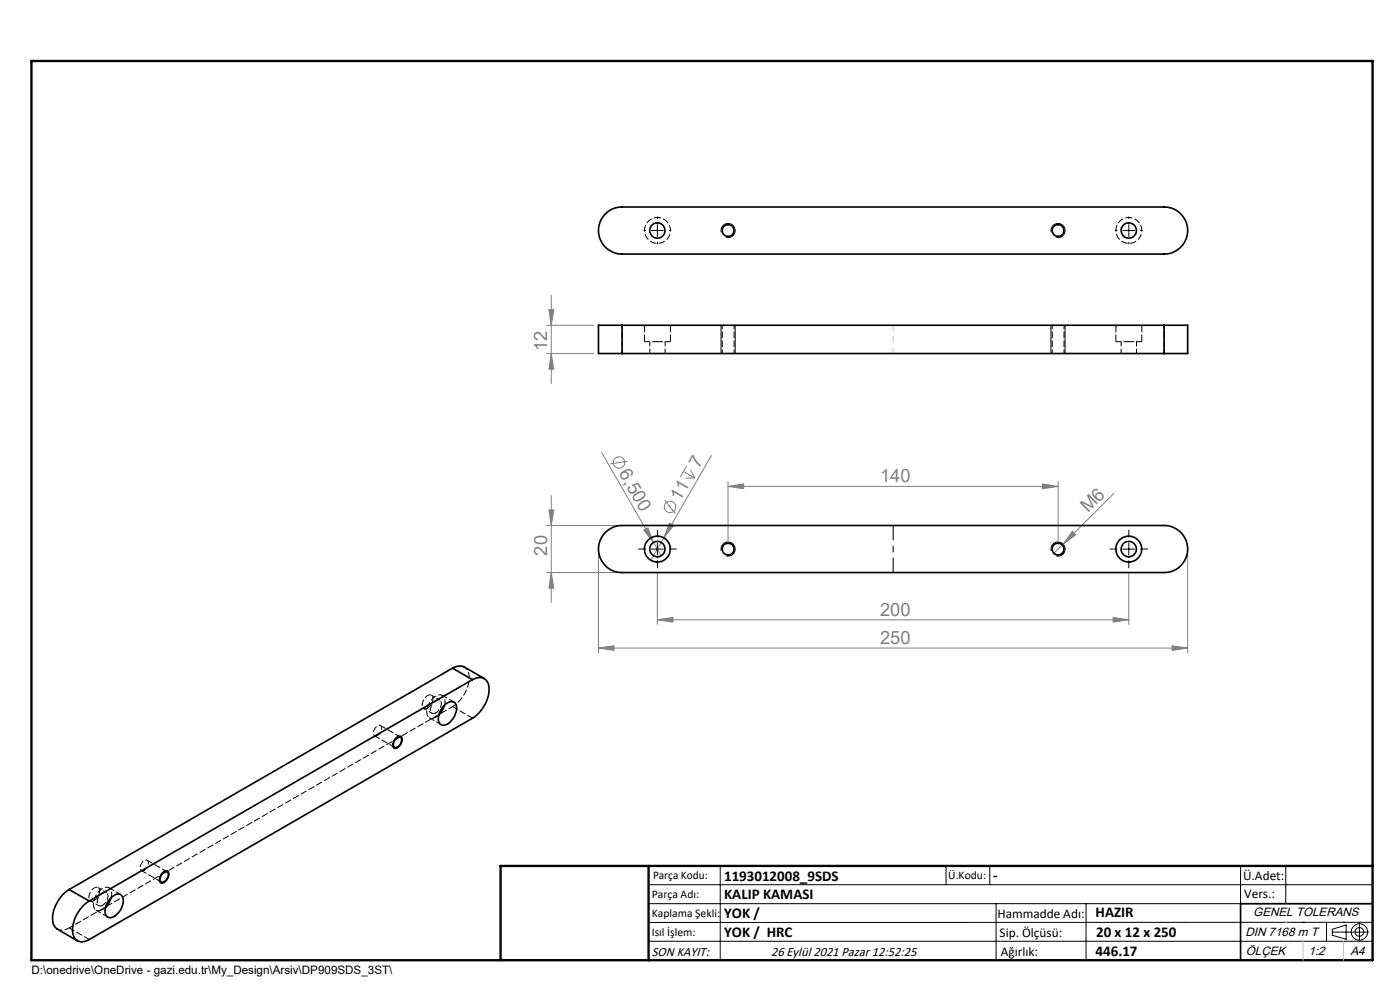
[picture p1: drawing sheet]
<svg xmlns="http://www.w3.org/2000/svg" width="297mm" height="210mm" viewBox="0 0 297 210" stroke-linecap="round" stroke-linejoin="round" font-family="sans-serif">
<g fill="none" stroke="#808080" stroke-width=".21">
<path d="M116 69h9.9M116 75h9.9M116.5 65.7h1l-.6 3.3zM116.9 62.6v18.7M116.9 75l.6 3.3h-1zM127.6 96l12.7 21.9M133.2 97.9l-3.7 .5M145.7 98.8l-1.4 2.4M146.5 99.7l.9 1.7M150.9 96.7l-12.8 22.1M116 111.5h15M116.5 108.2h1l-.6 3.3z"/>
<path d="M116.9 105.1v22.7M127 117.5v21M136.6 112.5l.8-.5 1.2 3.1zM141 106.1l2.3 2.9M142 111l.9 .5-2.1 2.6zM145 100l2.4 1.4M147.4 101.4l-2 .1M154.4 103.2l3.4-.6v1.1zM154.4 102.2v13.3M154.4 103.2h70.1M221.2 102.6l3.3 .6-3.3 .5zM224.5 102.2v13.3"/>
<path d="M227.5 112.7l.7 .7-2.7 2zM236.3 104.7l-12.9 12.8M252 117.5v21M116 121.5h15M116.9 121.5l.6 3.3h-1zM127 137.5l3.2-.5v1zM127 137.5h125M139.5 131.5l3.3-.5v1zM139.5 121.5v11M139.5 131.5h100M236.1 131l3.4 .5-3.4 .5zM239.5 121.5v11"/>
<path d="M248.7 137l3.3 .5-3.3 .5z"/>
<circle cx="131.4" cy="98.1" r="1.21"/>
<circle cx="142.2" cy="107.5" r="1.22"/>
</g>
<g fill="none" stroke="#000" stroke-width=".21">
<path d="M138.2 48.9h2.5M139.5 47.7v2.5M153 49.3a1.5 1.5 0 0 1 1.3-1.9 1.5 1.5 0 0 1 1.6 1.6 1.5 1.5 0 0 1-1.8 1.3M223 49.3a1.49 1.49 0 0 1 1.3-1.9 1.49 1.49 0 0 1 1.6 1.6 1.49 1.49 0 0 1-1.8 1.3M238.2 48.9h2.5M239.5 47.7v2.5M153 69v6M156 69v6M223 69v6M226 69v6M138.2 116.5h2.5M139.5 115.2v2.5"/>
<path d="M153 116.9a1.51 1.51 0 0 1 1.3-1.9 1.51 1.51 0 0 1 1.7 1.6 1.51 1.51 0 0 1-1.9 1.3M223 116.9a1.5 1.5 0 0 1 1.3-1.9 1.5 1.5 0 0 1 1.7 1.6 1.5 1.5 0 0 1-1.9 1.3M238.2 116.5h2.5M239.5 115.2v2.5M83.9 156.6a.8 .8 0 0 1 .7-.5 .8 .8 0 0 1 .8 .5 1.79 1.79 0 0 1-1.9 2.1 1.66 1.66 0 0 1 .4-2.1zM34.4 185.2a.8 .8 0 0 1 .7-.6 .8 .8 0 0 1 .8 .6 1.79 1.79 0 0 1-1.9 2.1 1.66 1.66 0 0 1 .4-2.1zM137.6 187.7h153.6M137.6 191.7h153.6M137.6 199.7h153.6M152.8 183.7v20M200.7 183.7v4M210 183.7v4"/>
<path d="M211.3 191.7v12M230.4 191.7v12M263.2 183.7v20M272.8 183.7v8M276.4 195.6h.1M281.4 195.6v4.1M282.6 197.7h7.8M282.6 197.1l3-.9v3l-3-.8zM285 195.6h.1M288.4 195.8v3.8M291.2 195.6l-153.6 .1"/>
<circle cx="288.4" cy="197.7" r="1.74"/>
<circle cx="288.4" cy="197.7" r=".93"/>
</g>
<path d="M189.5 111.5v10" fill="none" stroke="#000" stroke-width=".21" stroke-dasharray="15.2 1.3 1.3 1.3" stroke-dashoffset="12.1"/>
<path d="M106.2 203.7h185" fill="none" stroke="#000" stroke-width=".25"/>
<path d="M291.2 191.7h-28v12" fill="none" stroke="#000" stroke-width=".35"/>
<path d="M6.7 12.9h284.5v190.8h-284.5zM137.6 183.7v20M291.2 183.7h-185v20" fill="none" stroke="#000" stroke-width=".5"/>
<path d="M189.5 69v6" fill="none" stroke="#c0c0c0" stroke-width=".21" stroke-dasharray="15.2 1.3 1.3 1.3" stroke-dashoffset="14.1"/>
<path d="M272.8 195.6h.1M276.4 199.7v4M285 199.7v4" fill="none" stroke="#c0c0c0" stroke-width=".21"/>
<g fill="none" stroke="#000" stroke-width=".21" stroke-dasharray="15.2 1.3 1.3 1.3">
<path d="M137 48.9h-.4M139.5 46.4v-.4M139.5 51.4v.4M142 48.9h.4M237 48.9h-.4M239.5 46.4v-.4M239.5 51.4v.4M242 48.9h.4M137 116.5h-1.5M139.5 114v-1.5M139.5 119v1.5M142 116.5h1.5"/>
<path d="M237 116.5h-1.5M239.5 114v-1.5M239.5 119v1.5M242 116.5h1.5"/>
</g>
<g fill="#808080">
<path d="M136.6 112.5l.8-.5 1.2 3.1z"/>
<path d="M227.5 112.7l.7 .7-2.7 2z"/>
<path d="M142 111l.9 .5-2.1 2.6z"/>
<path d="M139.5 131.5l3.3-.5v1zM236.1 131l3.4 .5-3.4 .5z"/>
<path d="M154.4 103.2l3.4-.6v1.1zM221.2 102.6l3.3 .6-3.3 .5z"/>
<path d="M116.5 108.2h1l-.6 3.3zM116.9 121.5l.6 3.3h-1z"/>
<path d="M116.5 65.7h1l-.6 3.3zM116.9 75l.6 3.3h-1z"/>
<path d="M127 137.5l3.2-.5v1zM248.7 137l3.3 .5-3.3 .5z"/>
</g>
<g fill="none" stroke="#000" stroke-width=".35">
<path d="M128.8 45a4.8 4.8 0 0 1 3.2-1.1h114.9a5 5 0 0 1 5.1 5 5 5 0 0 1-5.1 5h-114.9a5 5 0 0 1-4.8-3.3 5 5 0 0 1 1.6-5.6zM132 69h-5v6h5M132 75h114.9M132 69v6M132 69h114.9M246.9 69h5.1v6h-5.1M246.9 69v6M128.3 113.1a5.1 5.1 0 0 1 3.7-1.6h114.9a5 5 0 0 1 5.1 5 5 5 0 0 1-5.1 5h-114.9a5 5 0 0 1-4.6-3 5 5 0 0 1 .9-5.4zM84 156.7a.69 .69 0 0 1 1-.3 .69 .69 0 0 1 .1 1.1l-.5 .8a.64 .64 0 0 1-1 .2 .64 .64 0 0 1-.1-.9zM94.1 149.8a1.71 1.71 0 0 1 2.5-.7 3.5 3.5 0 0 1-1.3 4.2 1.27 1.27 0 0 1-1.4 .5 1.27 1.27 0 0 1-.9-1.1l.1-1.2zM94.3 149.6l-.3 .8-.9 1.3M96 141.7l.9-.4h1.3l4.5 2.6"/>
<path d="M96 141.7l-81.3 47M96 141.7l4.2 2.5M100.2 144.2a2.14 2.14 0 0 1 2.4-.3 2.14 2.14 0 0 1 1.2 2.1 7.8 7.8 0 0 1-3.6 6.4l-81.3 46.9a2.14 2.14 0 0 1-2.4 .3 2.14 2.14 0 0 1-1.1-2.1 7.8 7.8 0 0 1 3.5-6.4M100.2 144.2l-81.3 46.9M14.7 188.7a7.3 7.3 0 0 0-3.4 7.4l.8 1 4.3 2.5M14.7 188.7l4.2 2.4M23.6 190.4l-.6 1.3-.6 .8M23.7 190.3l.4-.3a1.25 1.25 0 0 1 1.5-.2 1.25 1.25 0 0 1 .5 1.5 3.7 3.7 0 0 1-2.9 3.4 1.59 1.59 0 0 1-.8-2.4l.7-1.3zM34.5 185.3a.69 .69 0 0 1 1-.3 .69 .69 0 0 1 .1 1l-.5 .9a.64 .64 0 0 1-.9 .2 .64 .64 0 0 1-.2-.9z"/>
<circle cx="139.5" cy="48.9" r="1.63"/>
<circle cx="154.5" cy="48.9" r="1.26"/>
<circle cx="224.5" cy="48.9" r="1.25"/>
<circle cx="239.5" cy="48.9" r="1.63"/>
<circle cx="139.5" cy="116.5" r="1.63"/>
<circle cx="139.5" cy="116.5" r="2.76"/>
<circle cx="154.5" cy="116.5" r="1.26"/>
<circle cx="224.5" cy="116.5" r="1.25"/>
<circle cx="239.5" cy="116.5" r="2.74"/>
<circle cx="239.5" cy="116.5" r="1.63"/>
</g>
<path d="M132 75v-6M153.2 69v6M155.7 75v-6M223.2 69v6M225.7 75v-6M247 75v-6" fill="none" stroke="#000" stroke-width=".21" stroke-dasharray="1.3 .6" stroke-dashoffset=".5"/>
<path d="M136.7 72.5h2.8M139.5 72.5h2.7M236.7 72.5h2.8M239.5 72.5h2.7M91.1 152.3l2.5 1.4M96.3 148.9l-2.5-1.4M20.4 193.1l2.5 1.4M25.6 189.8l-2.5-1.5" fill="none" stroke="#000" stroke-width=".21" stroke-dasharray="1.3 .6" stroke-dashoffset=".2"/>
<path d="M136.7 69v3.5M142.2 72.5v-3.5M236.7 69v3.5M242.2 72.5v-3.5" fill="none" stroke="#000" stroke-width=".21" stroke-dasharray="1.3 .6" stroke-dashoffset="-.2"/>
<path d="M137.9 72.5v2.5M141.1 75v-2.5M237.9 72.5v2.5M241.1 75v-2.5M80.1 156a1.62 1.62 0 0 0 .7-2 1.29 1.29 0 0 0-1.6 1.4 .55 .55 0 0 0 .2 .6 .55 .55 0 0 0 .7 0M14.7 196.8l-.5 .3a2.3 2.3 0 0 1-2 0M30.6 184.6a1.62 1.62 0 0 0 .7-2 1.29 1.29 0 0 0-1.6 1.4 .55 .55 0 0 0 .2 .6 .55 .55 0 0 0 .7 0" fill="none" stroke="#000" stroke-width=".21" stroke-dasharray="1.3 .6" stroke-dashoffset=".3"/>
<path d="M139.5 46.1a2.75 2.75 0 0 1 2.4 4 2.75 2.75 0 0 1-4.6 .4 2.75 2.75 0 0 1 1.7-4.3l.5-.1M239.5 46.1a2.75 2.75 0 0 1 2.4 4 2.75 2.75 0 0 1-4.6 .4 2.75 2.75 0 0 1 1.7-4.3l.5-.1M89.9 150.3l1.8 1M93.3 148.5l-1.8-1M19.2 191.1l1.7 1M22.6 189.3l-1.8-1" fill="none" stroke="#000" stroke-width=".21" stroke-dasharray="1.3 .6" stroke-dashoffset=".6"/>
<path d="M79.5 156.1l4.2 2.4M85 156.4l-4.3-2.5M94.3 149.6a1.53 1.53 0 0 0-1-2.2 3.7 3.7 0 0 0-2.5 4.5 1.18 1.18 0 0 0 1.7 .2M96 149.9l4.2 2.4M14.7 196.8l4.2 2.5M23.6 190.4a1.53 1.53 0 0 0-1-2.2 3.7 3.7 0 0 0-2.6 4.6 1.18 1.18 0 0 0 1.8 .2M30 184.6l4.2 2.5M35.5 184.9l-4.3-2.4" fill="none" stroke="#000" stroke-width=".21" stroke-dasharray="1.3 .6" stroke-dashoffset=".1"/>
<path d="M90.7 150.2a1.97 1.97 0 0 0 .8-2.7 1.71 1.71 0 0 0-1.9 1.6 .78 .78 0 0 0 .1 1 .78 .78 0 0 0 1 .1M92.5 152.1l.6-.5M92.5 151.2a1.97 1.97 0 0 0 .8-2.7 1.71 1.71 0 0 0-1.9 1.6 .78 .78 0 0 0 .1 1 .78 .78 0 0 0 1 .1M98.5 141.5a2.87 2.87 0 0 1 1 3.1 7.9 7.9 0 0 1-3.5 5.3M14.7 196.8l81.3-46.9M20 191a1.97 1.97 0 0 0 .8-2.7 1.71 1.71 0 0 0-1.9 1.6 .78 .78 0 0 0 .1 1 .78 .78 0 0 0 1 .1M21.8 193l.6-.5M21.8 192a1.97 1.97 0 0 0 .8-2.7 1.71 1.71 0 0 0-1.9 1.7 .78 .78 0 0 0 .1 1 .78 .78 0 0 0 1 0" fill="none" stroke="#000" stroke-width=".21" stroke-dasharray="1.3 .6" stroke-dashoffset=".4"/>
<g font-size="3.9" fill="#808080">
<text x="116.1" y="74.4" transform="rotate(-90 116.1 74.4)">12</text>
<text x="131.2" y="100.4" transform="rotate(60 131.2 100.4)">6,500</text>
<text x="148.3" y="99.4" transform="rotate(-60 148.3 99.4)">7</text>
<text x="144.3" y="106.5" transform="rotate(-60 144.3 106.5)">11</text>
<text x="186.7" y="102.3">140</text>
<text x="230.9" y="108.9" transform="rotate(-45 230.9 108.9)">M6</text>
<text x="116.1" y="117.9" transform="rotate(-90 116.1 117.9)">20</text>
<text x="186.7" y="130.6">200</text>
<text x="186.7" y="136.6">250</text>
</g>
<g font-size="3.2">
<text x="153.6" y="186.8">1193012008_9SDS</text>
<text x="153.6" y="190.8">KALIP KAMASI</text>
<text x="210.7" y="186.6">-</text>
<text x="153.6" y="194.8">YOK /</text>
<text x="232.4" y="194.5">HAZIR</text>
<text x="153.6" y="198.8">YOK / HRC</text>
<text x="232.4" y="202.8">446.17</text>
<text x="232.5" y="198.8">20 x 12 x 250</text>
</g>
<g font-size="2.8">
<text x="263.7" y="186.7">Ü.Adet:</text>
<text x="263.9" y="190.5">Vers.:</text>
<text x="211.6" y="194.8">Hammadde Adı:</text>
<text x="138.3" y="202.8">SON KAYIT:</text>
<text x="163.6" y="202.8">26 Eylül 2021 Pazar 12:52:25</text>
<text x="212.1" y="198.7">Sip. Ölçüsü:</text>
<text x="212.3" y="202.7">Ağırlık:</text>
</g>
<g font-size="2.6">
<text x="265.9" y="194.4">GENEL TOLERANS</text>
<text x="264.2" y="198.5">DIN 7168 m T</text>
<text x="264.3" y="202.6">ÖLÇEK</text>
<text x="277.6" y="202.6">1:2</text>
<text x="286.5" y="202.6">A4</text>
</g>
<g font-size="2.5">
<text x="138.3" y="190.5">Parça Adı:</text>
<text x="138.5" y="186.5">Parça Kodu:</text>
<text x="201.2" y="186.5">Ü.Kodu:</text>
<text x="138.3" y="194.5">Kaplama Şekli:</text>
<text x="138.3" y="198.6">Isıl İşlem:</text>
<text x="6.7" y="206.7">D:\onedrive\OneDrive - gazi.edu.tr\My_Design\Arsiv\DP909SDS_3ST\</text>
</g>
</svg>
